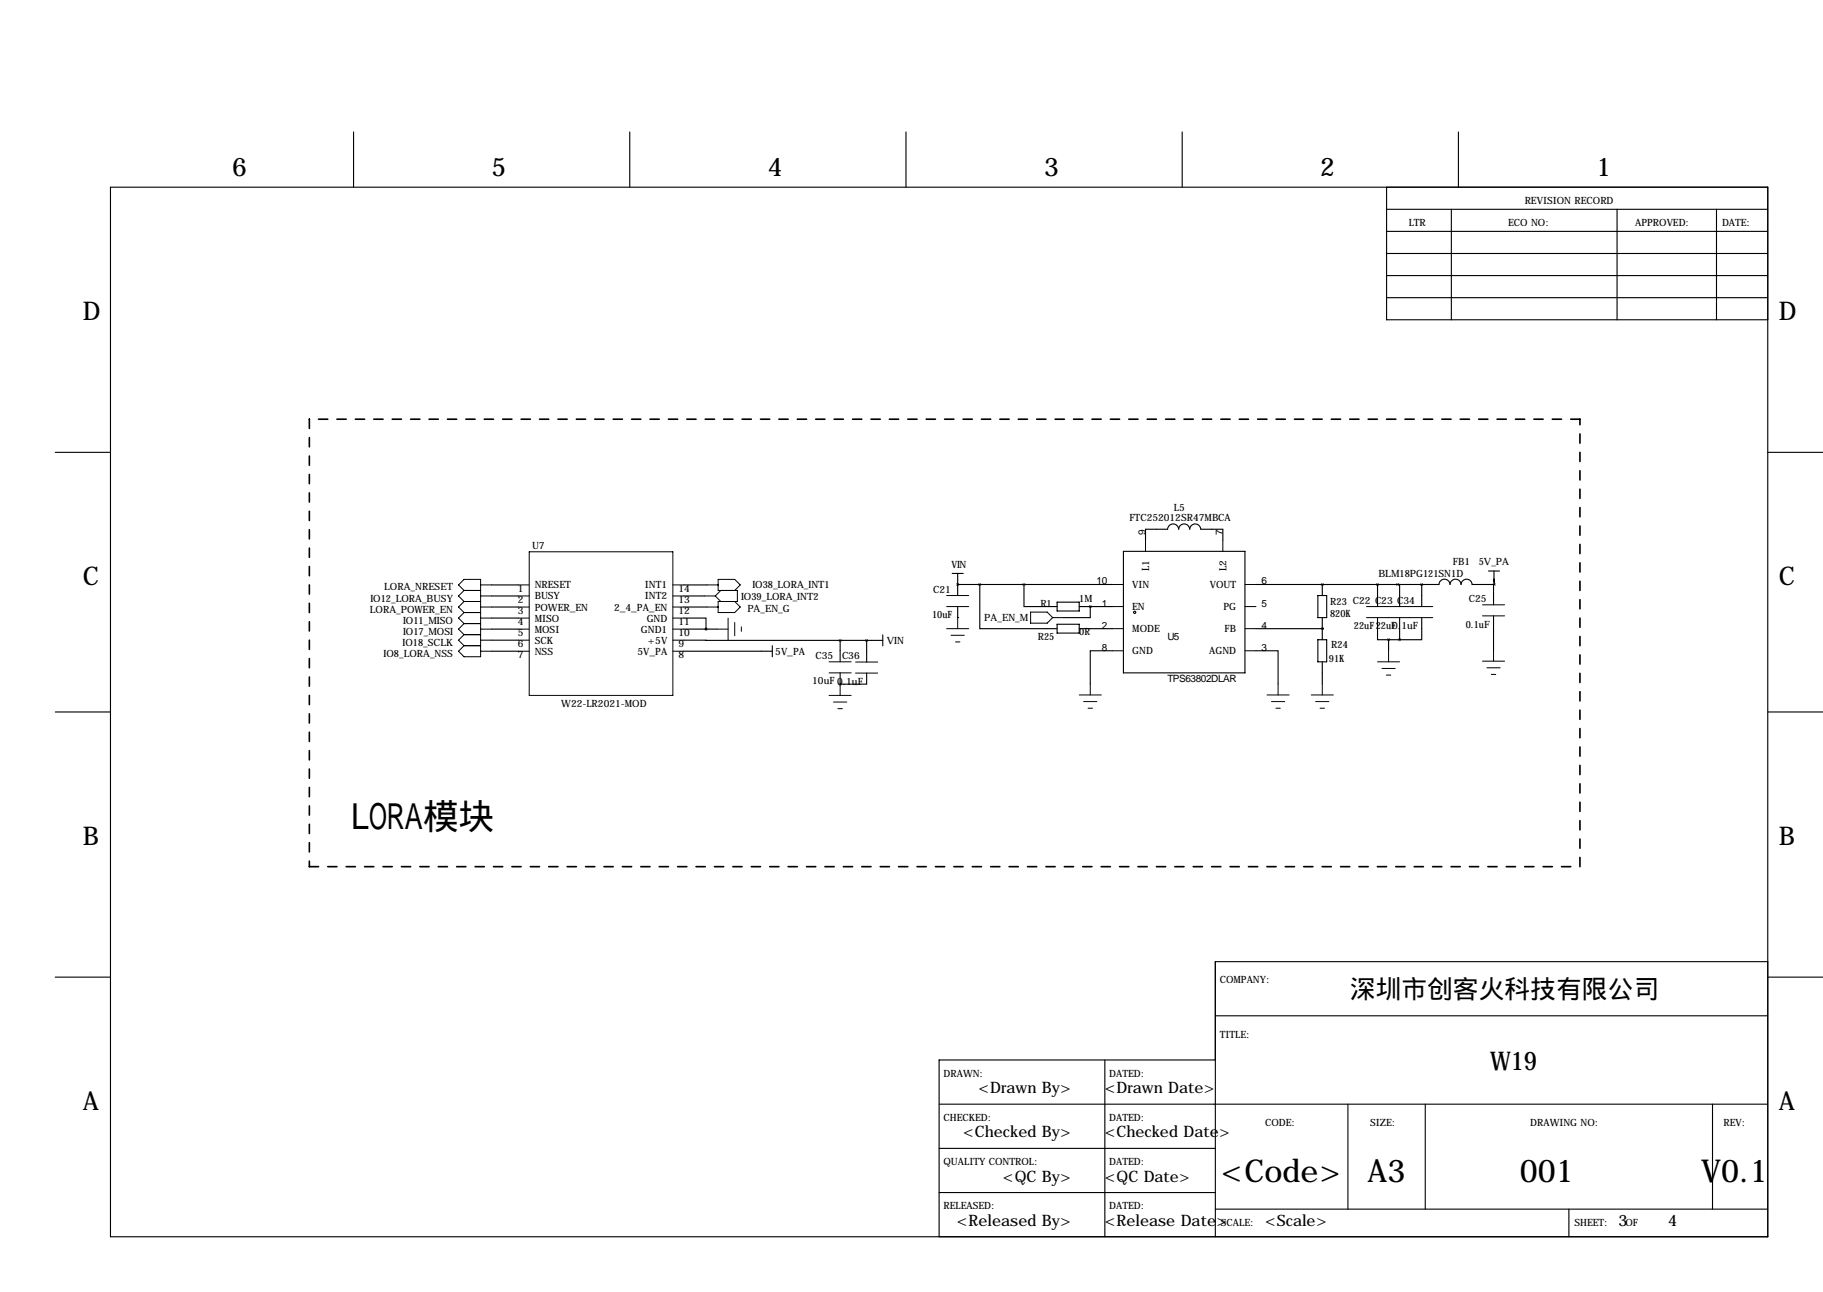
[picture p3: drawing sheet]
<svg xmlns="http://www.w3.org/2000/svg" width="419mm" height="297mm" viewBox="0 0 419 297" stroke-linecap="round" stroke-linejoin="round" font-family="sans-serif">
<g fill="none" stroke="#000" stroke-width=".25">
<path d="M81.3 30.3v12.7M144.8 30.3v12.7M208.3 30.3v12.7M271.8 30.3v12.7M335.3 30.3v12.7M25.4 43h381v241.3h-381zM318.8 48.1h87.6M318.8 53.2h87.6M318.8 43v30.5h87.6M318.8 58.3h87.6M333.7 48.1v25.4M371.8 48.1v25.4"/>
<path d="M394.6 48.1v25.4M318.8 63.4h87.6M318.8 68.4h87.6M12.7 104h12.7M406.4 104h12.7M113 134.5h6.1M113 137h6.1M113 139.6h6.1M157.2 134.5h5.4M157.2 137h4.7M157.2 139.6h5.4M218.9 131.8h2.5"/>
<path d="M220.2 134.4h.1M220.2 131.8v5.1M220.2 139.5v2.5M220.2 134.4h35.5M225.2 134.4v10.1h17.8M235.4 134.4v5.1h7.6M243 138.4h5.1v2.1h-5.1zM248.1 139.5h7.6M250.6 139.5h.1M250.6 139.5v2.5h-6M258.3 126.8h27.9v27.9h-27.9zM263.3 124.2v-2.5h5.1a1.27 1.27 0 0 1 1.3-1.2 1.27 1.27 0 0 1 1.3 1.2 1.27 1.27 0 0 1 1.2-1.2 1.27 1.27 0 0 1 1.3 1.2 1.27 1.27 0 0 1 1.3-1.2 1.27 1.27 0 0 1 1.2 1.2h5.1v2.5"/>
<path d="M288.7 134.4h42.1a1.27 1.27 0 0 1 1.3-1.2 1.27 1.27 0 0 1 1.2 1.2 1.27 1.27 0 0 1 1.3-1.2 1.27 1.27 0 0 1 1.3 1.2 1.27 1.27 0 0 1 1.3-1.2 1.27 1.27 0 0 1 1.2 1.2h5.1M303 136.9h2v5.1h-2zM304 134.4h.1M304 134.4v2.5M316.7 134.4v5.1M321.3 134.4h.5v5.1M326.8 134.4v5.1M342.2 131.3h2.5M343.5 131.3v3.1M343.5 134.4h-.1v4.7M113 149.7h6.1M113 142.1h6.1"/>
<path d="M113 147.2h6.1M113 144.6h6.1M157.2 147.2h35.9M157.2 142.1h5.1v2.5M157.2 149.7h20.3M157.2 144.6h7.6M177.5 148.4v2.6M193.1 147.2v5M193.1 157.3h.1M193.1 154.7v2.6M193.1 147.2h9.8M199.2 147.2v5"/>
<path d="M199.2 154.7v2.6h-6.1M202.9 146v2.5M220.2 142h.1M243 143.5h5.1v2.1h-5.1zM248.1 144.5h7.6M255.7 149.6h-5.1v7.6M288.7 149.6h5.1v7.6M288.7 144.5h15.3M303 147.1h2v5.1h-2zM304 144.5h.1M304 142v5.1M304 152.2v5"/>
<path d="M316.7 142v5.1h2.5M319.2 147.1h2.6M319.2 147.1v2.5M321.8 142v5.1M326.8 142v5.1h-5M343.4 141.6v7.9M12.7 163.7h12.7M406.4 163.7h12.7M12.7 224.6h12.7M279.4 233.5h127M406.4 221.1h-127v63.2M406.5 224.6h12.6"/>
<path d="M215.9 253.9h190.5M254 243.7v40.6M279.4 243.7h-63.5v40.6M309.9 253.9v24.1M327.7 253.9v24.1M393.7 253.9v24.1M215.9 264h63.5M215.9 274.2h63.5M279.4 278h127M360.7 278v6.3"/>
<circle cx="260.9" cy="140.8" r=".25"/>
</g>
<path d="M71.1 96.4v102.8M363.2 96.4h-292.1M71.1 199.2h292.1M363.2 199.2v-102.8" fill="none" stroke="#000" stroke-width=".38" stroke-dasharray="2.1 2.1"/>
<g fill="none" stroke="#000" stroke-width=".23">
<path d="M106.7 135.7l-1.3-1.2 1.3-1.3h3.8v17.8h-3.8l-1.3-1.3 1.3-1.3M106.7 135.7h3.8M106.7 138.3h3.8M106.7 135.7l-1.3 1.3 1.3 1.3M106.7 138.3l-1.3 1.3 1.3 1.2M110.5 134.5h2.5M110.5 137h2.5M110.5 139.6h2.5M119.1 134.5h2.6M119.1 137h2.6M119.1 139.6h2.6M121.7 126.9h33v33h-33z"/>
<path d="M154.7 134.5h2.5M154.7 137h2.5M154.7 139.6h2.5M161.9 137h2.5M162.6 134.5h2.5M162.6 139.6h2.5M164.4 137l1.3 1.3M165.7 135.7l-1.3 1.3M168.9 135.7l1.3-1.2-1.3-1.3h-3.8v2.5h4.4v2.6h-4.4v2.5h3.8l1.3-1.2-1.3-1.3M217.6 139.5h5.1M217.6 136.9h5.1M255.7 139.5h2.6"/>
<path d="M255.7 134.4h2.6M263.3 124.2v2.6M281.1 124.2v2.6M286.2 139.5h2.5M286.2 134.4h2.5M314.1 139.5h15.3M340.8 139.1h5.1M106.7 140.8h3.8M106.7 140.8l-1.3 1.3 1.3 1.3M106.7 143.4h3.8M106.7 143.4l-1.3 1.2 1.3 1.3M106.7 145.9h3.8"/>
<path d="M106.7 145.9l-1.3 1.3 1.3 1.2M106.7 148.4h3.8M110.5 142.1h2.5M110.5 144.6h2.5M110.5 147.2h2.5M110.5 149.7h2.5M119.1 142.1h2.6M119.1 144.6h2.6M119.1 147.2h2.6M119.1 149.7h2.6M154.7 142.1h2.5M154.7 144.6h2.5"/>
<path d="M154.7 147.2h2.5M154.7 149.7h2.5M164.8 144.6h2.6M167.4 142.1v5.1M168.9 143.1v3.1M170.4 144.1v1M190.6 159.9h5.1M190.6 154.7h5.1M190.6 152.2h5.1M193.1 157.3v2.6M196.7 154.7h5.1M196.7 152.2h5.1"/>
<path d="M217.6 144.5h5.1M218.6 146.1h3.1M219.7 147.6h1M220.2 142v2.5M236.9 140.7h3.8l1.3 1.3-1.3 1.3h-3.8zM242 142h2.6M248.1 159.8h5.1M250.6 157.2v2.6M255.7 144.5h2.6M255.7 149.6h2.6M286.2 144.5h2.5M286.2 149.6h2.5"/>
<path d="M291.3 159.8h5.1M293.8 157.2v2.6M301.4 159.8h5.1M304 157.2v2.6M314.1 142h15.3M316.7 152.2h5.1M317.7 153.7h3.1M318.7 155.2h1M319.2 149.6v2.6M340.8 141.6h5.1M340.8 152h5.1M341.8 153.5h3.1"/>
<path d="M342.8 155.1h1.1M343.4 149.5v2.5M191.6 161.4h3.1M192.6 162.9h1M249.1 161.3h3.1M250.1 162.8h1.1M292.3 161.3h3.1M293.3 162.8h1M302.5 161.3h3M303.5 162.8h1"/>
</g>
<path d="M250.6 139.5a.05 .05 0 0 0 .1 0 .05 .05 0 0 0-.1 0zM220.1 134.4a.05 .05 0 0 0 .1 0 .05 .05 0 0 0-.1 0zM319.2 147.1a.05 .05 0 0 0 .1 0 .05 .05 0 0 0-.1 0zM225.2 134.4a.05 .05 0 0 0 .1 0 .05 .05 0 0 0-.1 0zM326.8 134.4a.05 .05 0 0 0 .1 0 .05 .05 0 0 0-.1 0zM321.7 147.1a.05 .05 0 0 0 .1 0 .05 .05 0 0 0-.1 0zM193.1 147.2a.05 .05 0 0 0 .1 0 .05 .05 0 0 0-.1 0zM199.2 147.2a.05 .05 0 0 0 .1 0 .05 .05 0 0 0-.1 0zM193.1 157.3a.05 .05 0 0 0 .1 0 .05 .05 0 0 0-.1 0z" fill="#000" stroke="#000" stroke-width=".63"/>
<text font-size="8.2" x="80.7" y="190.6">LORA模块</text>
<g font-size="7.3">
<text x="280.7" y="271.6">&lt;Code&gt;</text>
<text x="314.4" y="271.6">A3</text>
<text x="349.4" y="271.6">001</text>
<text x="391.1" y="271.6">V0.1</text>
</g>
<g font-size="5.9">
<text x="53.3" y="40.5">6</text>
<text x="113" y="40.5">5</text>
<text x="176.5" y="40.5">4</text>
<text x="240" y="40.5">3</text>
<text x="303.5" y="40.5">2</text>
<text x="367" y="40.5">1</text>
<text x="19" y="73.5">D</text>
<text x="408.9" y="73.5">D</text>
<text x="19" y="134.5">C</text>
<text x="408.9" y="134.5">C</text>
<text x="19" y="194.2">B</text>
<text x="408.9" y="194.2">B</text>
<text x="310.3" y="229.5">深圳市创客火科技有限公司</text>
<text x="342.5" y="246">W19</text>
<text x="19" y="255.1">A</text>
<text x="408.9" y="255.1">A</text>
</g>
<g font-size="3.6">
<text x="225" y="251.3">&lt;Drawn By&gt;</text>
<text x="254" y="251.3">&lt;Drawn Date&gt;</text>
<text x="221.4" y="261.5">&lt;Checked By&gt;</text>
<text x="254" y="261.5">&lt;Checked Date&gt;</text>
<text x="230.6" y="271.6">&lt;QC By&gt;</text>
<text x="254" y="271.6">&lt;QC Date&gt;</text>
<text x="220" y="281.8">&lt;Released By&gt;</text>
<text x="254" y="281.8">&lt;Release Date&gt;</text>
<text x="290.8" y="281.8">&lt;Scale&gt;</text>
<text x="372.1" y="281.8">3</text>
<text x="383.5" y="281.8">4</text>
</g>
<g font-size="2.3">
<text x="350.5" y="46.8">REVISION RECORD</text>
<text x="323.8" y="51.9">LTR</text>
<text x="346.7" y="51.9">ECO NO:</text>
<text x="375.9" y="51.9">APPROVED:</text>
<text x="395.9" y="51.9">DATE:</text>
<text x="259.7" y="119.7">FTC252012SR47MBCA</text>
<text x="269.9" y="117.5">L5</text>
<text x="263.3" y="122.9" transform="rotate(-90 263.3 122.9)">9</text>
<text x="281.1" y="122.9" transform="rotate(-90 281.1 122.9)">7</text>
<text x="122.3" y="126.2">U7</text>
<text x="218.7" y="130.6">VIN</text>
<text x="264.2" y="131.3" transform="rotate(-90 264.2 131.3)">L1</text>
<text x="281.9" y="131.3" transform="rotate(-90 281.9 131.3)">L2</text>
<text x="334" y="130">FB1</text>
<text x="340" y="130">5V_PA</text>
<text x="88.3" y="135.7">LORA_NRESET</text>
<text x="119.1" y="136.1">1</text>
<text x="122.9" y="135.3">NRESET</text>
<text x="122.9" y="137.8">BUSY</text>
<text x="148.3" y="137.8">INT2</text>
<text x="148.3" y="135.3">INT1</text>
<text x="156" y="136.1">14</text>
<text x="170.4" y="138">IO39_LORA_INT2</text>
<text x="173" y="135.2">IO38_LORA_INT1</text>
<text x="214.5" y="136.2">C21</text>
<text x="252.1" y="134.4">10</text>
<text x="260.3" y="135.2">VIN</text>
<text x="278.1" y="135.2">VOUT</text>
<text x="290" y="134.4">6</text>
<text x="316.9" y="132.7">BLM18PG121SN1D</text>
<text x="85" y="140.8">LORA_POWER_EN</text>
<text x="85.2" y="138.3">IO12_LORA_BUSY</text>
<text x="92.7" y="143.4">IO11_MISO</text>
<text x="119.1" y="138.6">2</text>
<text x="119.1" y="141.2">3</text>
<text x="119.1" y="143.7">4</text>
<text x="122.9" y="140.4">POWER_EN</text>
<text x="122.9" y="142.9">MISO</text>
<text x="141.2" y="140.4">2_4_PA_EN</text>
<text x="148.7" y="142.9">GND</text>
<text x="156" y="143.7">11</text>
<text x="156" y="141.2">12</text>
<text x="156" y="138.6">13</text>
<text x="171.8" y="140.8">PA_EN_G</text>
<text x="214.3" y="142">10uF</text>
<text x="226.3" y="142.8">PA_EN_M</text>
<text x="239.2" y="139.5">R1</text>
<text x="248.1" y="138.5">1M</text>
<text x="253.3" y="139.5">1</text>
<text x="260.3" y="140.3">EN</text>
<text x="281.3" y="140.3">PG</text>
<text x="290" y="139.5">5</text>
<text x="305.8" y="141.8">820K</text>
<text x="305.8" y="139.2">R23 C22 C23 C34</text>
<text x="337.7" y="138.4">C25</text>
<text x="92.5" y="148.4">IO18_SCLK</text>
<text x="92.7" y="145.9">IO17_MOSI</text>
<text x="119.1" y="146.3">5</text>
<text x="119.1" y="148.8">6</text>
<text x="122.9" y="145.4">MOSI</text>
<text x="122.9" y="148">SCK</text>
<text x="147.4" y="145.4">GND1</text>
<text x="148.9" y="148">+5V</text>
<text x="156" y="148.8">9</text>
<text x="156" y="146.3">10</text>
<text x="203.9" y="148">VIN</text>
<text x="238.6" y="147.1">R25</text>
<text x="248.1" y="146.1">0R</text>
<text x="253.3" y="144.5">2</text>
<text x="253.3" y="149.6">8</text>
<text x="260.3" y="145.3">MODE</text>
<text x="268.4" y="147.1">U5</text>
<text x="281.5" y="145.3">FB</text>
<text x="290" y="149.6">3</text>
<text x="290" y="144.5">4</text>
<text x="306" y="149.1">R24</text>
<text x="311.3" y="144.5">22uF22uF0.1uF</text>
<text x="337" y="144.3">0.1uF</text>
<text x="88.2" y="151">IO8_LORA_NSS</text>
<text x="119.1" y="151.3">7</text>
<text x="122.9" y="150.5">NSS</text>
<text x="146.6" y="150.5">5V_PA</text>
<text x="156" y="151.3">8</text>
<text x="178.2" y="150.7">5V_PA</text>
<text x="187.5" y="151.5">C35</text>
<text x="193.6" y="151.5">C36</text>
<text x="260.3" y="150.4">GND</text>
<text x="278" y="150.4">AGND</text>
<text x="305.5" y="152.2">91K</text>
<text x="186.7" y="157.3">10uF0.1uF</text>
<text x="268.4" y="156.7">TPS63802DLAR</text>
<text x="129" y="162.6">W22-LR2021-MOD</text>
<text x="280.4" y="225.9">COMPANY:</text>
<text x="280.4" y="238.6">TITLE:</text>
<text x="216.9" y="247.5">DRAWN:</text>
<text x="255" y="247.5">DATED:</text>
<text x="216.9" y="257.7">CHECKED:</text>
<text x="255" y="257.7">DATED:</text>
<text x="290.8" y="258.9">CODE:</text>
<text x="315" y="258.9">SIZE:</text>
<text x="351.8" y="258.9">DRAWING NO:</text>
<text x="396.2" y="258.9">REV:</text>
<text x="216.9" y="267.8">QUALITY CONTROL:</text>
<text x="255" y="267.8">DATED:</text>
<text x="216.9" y="278">RELEASED:</text>
<text x="255" y="278">DATED:</text>
<text x="280.7" y="281.8">SCALE:</text>
<text x="361.9" y="281.8">SHEET:</text>
<text x="373.7" y="281.8">OF</text>
</g>
</svg>
